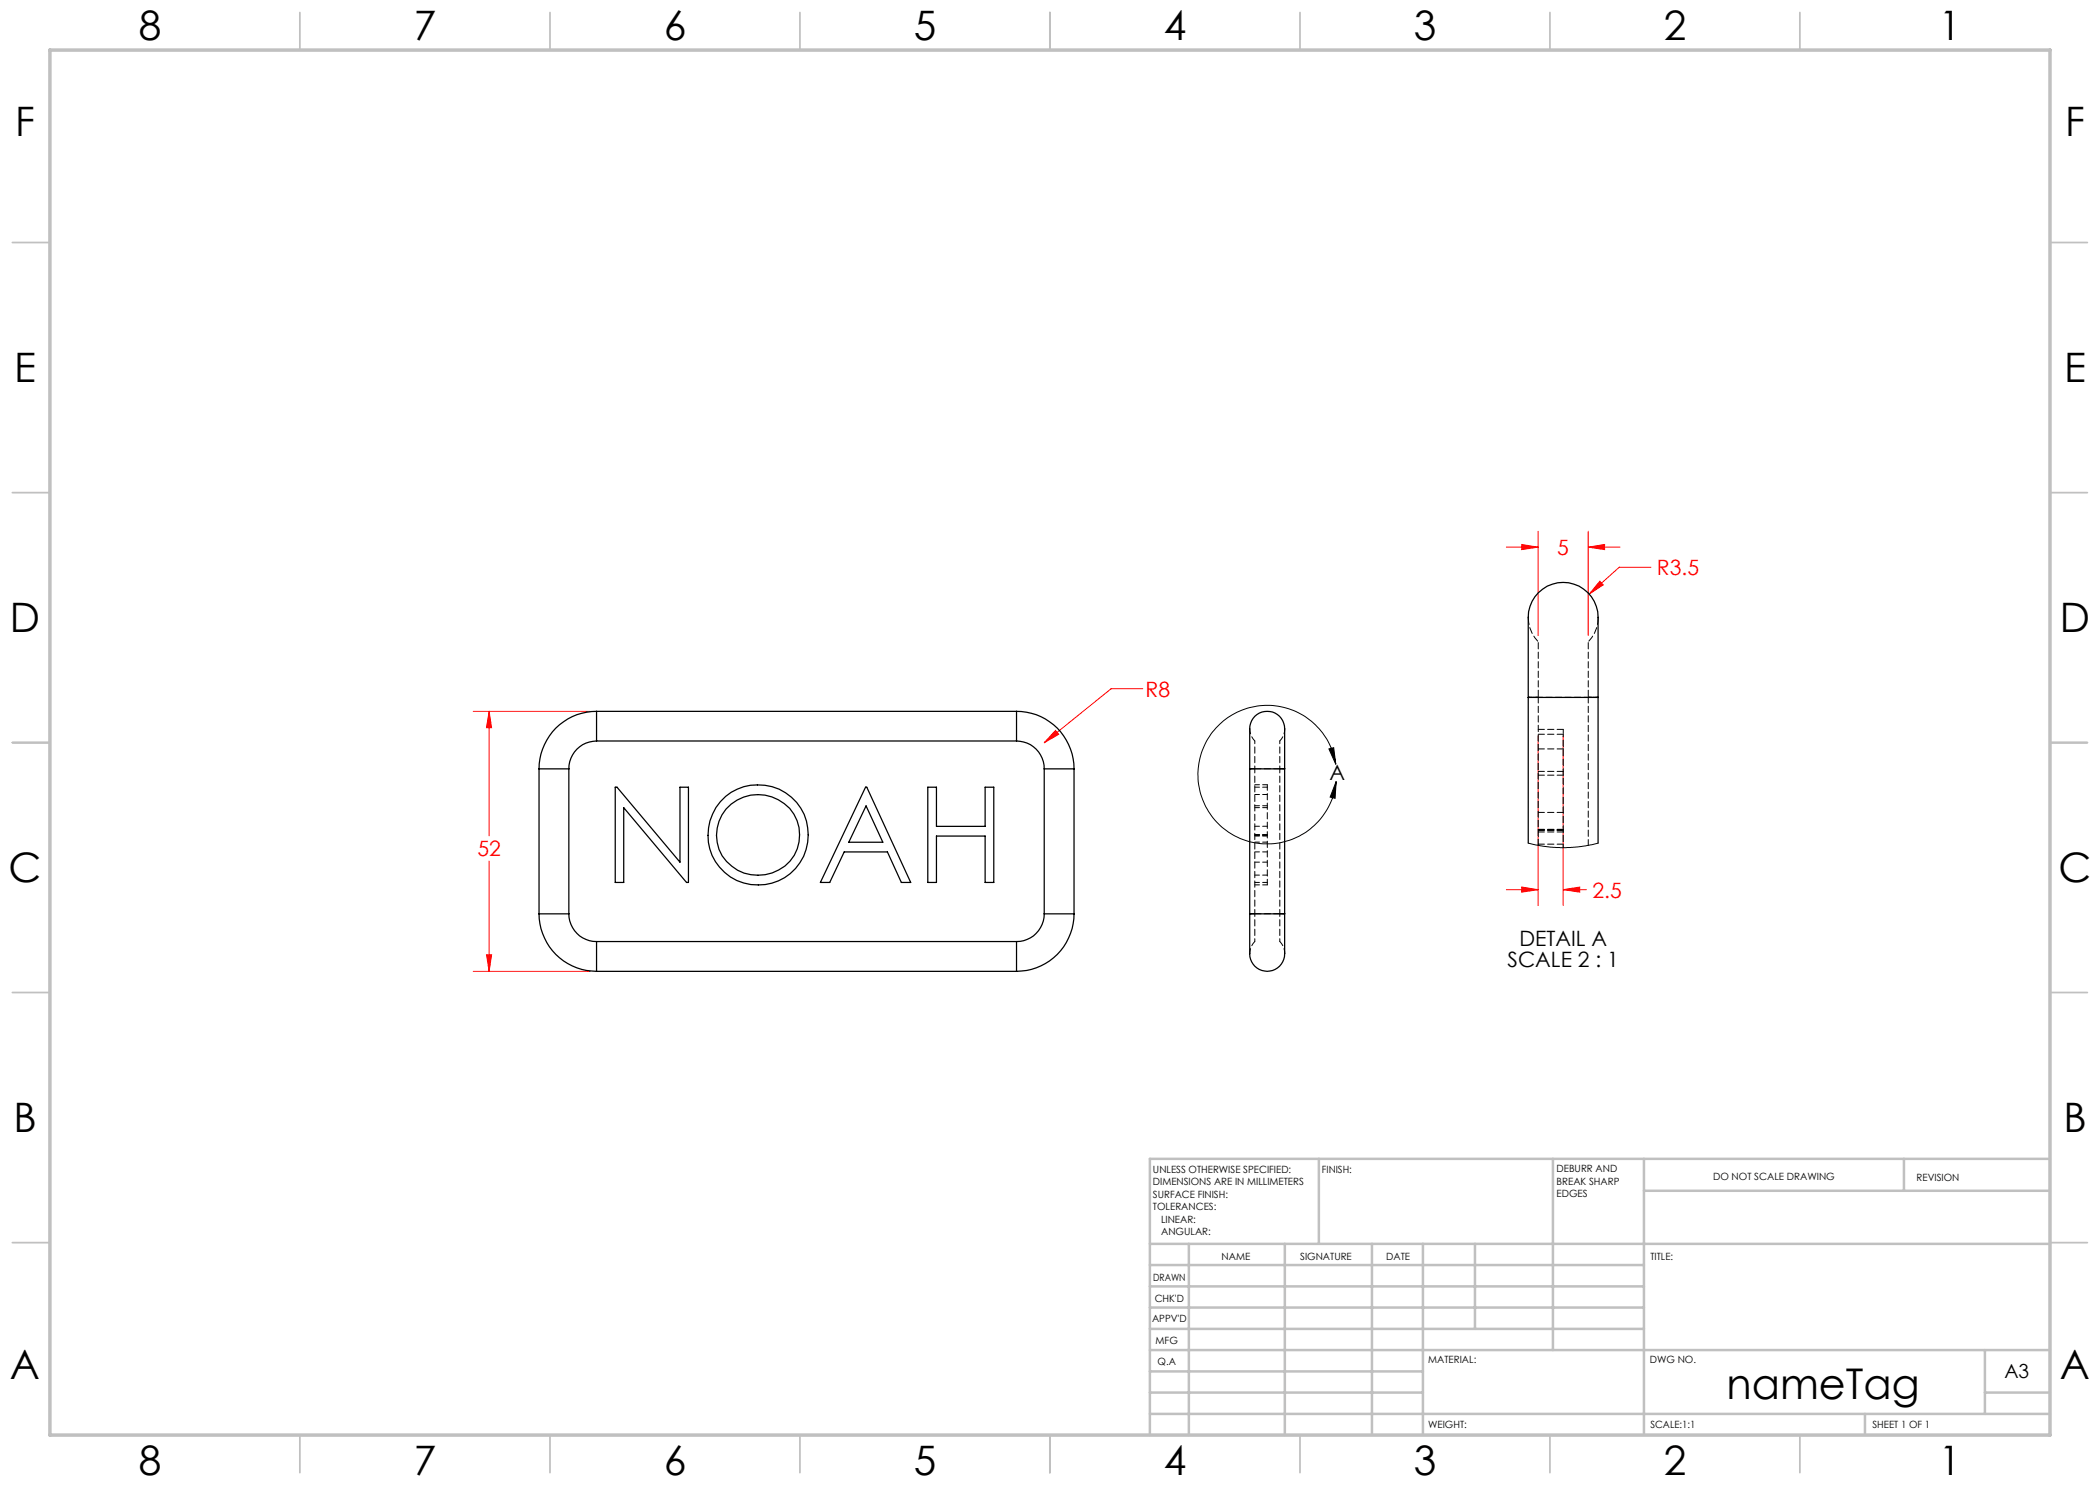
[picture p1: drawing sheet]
<svg xmlns="http://www.w3.org/2000/svg" width="420mm" height="297mm" viewBox="0 0 420 297" stroke-linecap="round" stroke-linejoin="round" font-family="sans-serif">
<g fill="none" stroke="#f00" stroke-width=".2">
<path d="M301.3 109.4h6.3M304.3 108.9l3.3 .5-3.3 .5zM307.6 106.3v20.8M317.6 109.4l3.3-.5v1zM317.6 106.3v20.8M317.6 109.4h6.4M320 116.2l.6 .8-2.7 1.8zM330.2 113.4h-6.3l-6 5.4M228.6 137.8h-6.4l-13.4 10.8M94.7 142.3h23.3M97.8 142.3l.5 3.3h-1zM97.8 142.3v24.9"/>
<path d="M211.1 146.1l.6 .8-2.9 1.7zM307.6 147.2v33.9M312.6 147.2v33.9M97.8 172.2v22.1M301.3 177.9h6.3M304.3 177.4l3.3 .5-3.3 .5zM312.6 177.9h4.7M312.6 177.9l3.3-.5v1zM94.7 194.3h23.3M97.3 191h1l-.5 3.3z"/>
</g>
<path d="M265.8 149.8l.9-.3 .5 3.4zM267.2 152.9a13.9 13.9 0 0 0-21.2-9.7 13.9 13.9 0 0 0-.3 23.2 13.9 13.9 0 0 0 21.4-9l.1-1.1M267.2 156.3l-.2 3.4-1-.3z" fill="none" stroke="#000" stroke-width=".2"/>
<g fill="none" stroke="#c0c0c0" stroke-width=".35">
<path d="M60 2.5v7.5M110 2.5v7.5M160 2.5v7.5M210 2.5v7.5M260 2.5v7.5M310 2.5v7.5M360 2.5v7.5M2.5 48.5h7.5M410 48.5h7.5M2.5 98.5h7.5M410 98.5h7.5M2.5 148.5h7.5"/>
<path d="M410 148.5h7.5M2.5 198.5h7.5M410 198.5h7.5M2.5 248.5h7.5M410 248.5h7.5M60 287v7.5M110 287v7.5M160 287v7.5M210 287v7.5M260 287v7.5M310 287v7.5M360 287v7.5"/>
</g>
<g fill="none" stroke="#c0c0c0" stroke-width=".5">
<path d="M263.8 231.8v17M310.6 231.8v38.2M328.8 231.8v55.2M328.8 238.2h81.2M380.8 231.8v6.4M410 231.8h-180v55.2M230 248.8h180M230 257.3h98.8M230 253h98.8M237.8 248.8v38.2M257 248.8v38.2M274.4 248.8v38.2"/>
<path d="M284.6 248.8v38.2M295 248.8v17M230 265.8h98.8M230 261.5h98.8M230 278.5h54.6M230 274.3h54.6M230 270h180M397 278.5h13M397 270v12.8M230 282.8h180M373 282.8v4.2"/>
</g>
<path d="M10 10h400v277h-400z" fill="none" stroke="#c0c0c0" stroke-width=".7"/>
<path d="M211.1 146.1l.6 .8-2.9 1.7z" fill="#f00"/>
<path d="M265.8 149.8l.9-.3 .5 3.4zM267.2 156.3l-.2 3.4-1-.3z" fill="#000"/>
<path d="M97.8 142.3l.5 3.3h-1zM97.3 191h1l-.5 3.3zM320 116.2l-2.1 2.6 2.7-1.8zM304.3 108.9l3.3 .5-3.3 .5zM317.6 109.4l3.3-.5v1zM312.6 177.9l3.3-.5v1zM304.3 177.4l3.3 .5-3.3 .5z" fill="#f00"/>
<g fill="none" stroke="#000" stroke-width=".25">
<path d="M305.6 139.5v-13.9a11.9 11.9 0 0 1 .8-5.3 7 7 0 0 1 8.3-3.5 7 7 0 0 1 4.9 7.5v15.2M305.6 139.5h14M305.6 139.5v29.1M319.6 139.5v29.1M107.8 153.8h6M107.8 153.8v29M113.8 153.8v29M119.3 142.3a11.4 11.4 0 0 0-11.5 11.5M119.3 148.2a5.5 5.5 0 0 0-5.5 5.6M119.3 142.3v5.9M119.3 142.3h84M119.3 148.2h84"/>
<path d="M123 157.4h.4l12.6 15v-15h1.7v19.1h-.4l-12.6-15v15h-1.7zM173.1 157.4h.3l8.7 19.1h-1.8l-2.8-6.1h-8.7l-2.9 6.1h-1.8zM185.6 157.4h1.7v7.9h9.7v-7.9h1.8v19.1h-1.8v-9.3h-9.7v9.3h-1.7zM203.3 142.3a11.4 11.4 0 0 1 11.5 11.5M203.3 148.2a5.5 5.5 0 0 1 5.5 5.6M203.3 142.3v5.9M208.8 153.8h6M208.8 153.8v29M214.8 153.8v29M249.9 153.8v-1.7a45.4 45.4 0 0 1 .2-7.4 3.5 3.5 0 0 1 4.2-2.3 3.5 3.5 0 0 1 2.6 4v7.4M249.9 153.8h7M249.9 153.8v29"/>
<path d="M256.9 153.8v29M145.2 161.8a8.4 8.4 0 0 1 8.4-2.6 8.4 8.4 0 0 1 6.2 6.3 8.2 8.2 0 0 1-11 9.1 8 8 0 0 1-3.6-12.8zM173.2 161.2l3.4 7.2h-6.8zM107.8 182.8a11.5 11.5 0 0 0 11.5 11.5M107.8 182.8h6M113.8 182.8a5.5 5.5 0 0 0 5.5 5.5M119.3 188.3v6M119.3 194.3h84M119.3 188.3h84M203.3 188.3v6M208.8 182.8a5.5 5.5 0 0 1-5.5 5.5M208.8 182.8h6"/>
<path d="M214.8 182.8a11.5 11.5 0 0 1-11.5 11.5M249.9 182.8v6.9a3.7 3.7 0 0 0 1.3 3.7 3.7 3.7 0 0 0 3.8 .5 4 4 0 0 0 1.9-4.2v-6.9M249.9 182.8h7"/>
<circle cx="151.7" cy="167" r="10"/>
</g>
<path d="M317.7 139.5h2h-14h2M250 145.7a3.5 3.5 0 0 0 1 2.5M256 148.2a3.5 3.5 0 0 0 1-2.5M250 190.7a3.5 3.5 0 0 1 1-2.4M256 188.3a3.5 3.5 0 0 1 1 2.4" fill="none" stroke="#000" stroke-width=".2" stroke-dasharray="1.3 .6" stroke-dashoffset=".2"/>
<path d="M251 148.2v5.5M256 148.2v5.5M312.7 146.9v22.6M251 182.7v5.6M256 182.7v5.6" fill="none" stroke="#000" stroke-width=".2" stroke-dasharray="1.3 .6" stroke-dashoffset=".7"/>
<path d="M251 153.7v29M256 153.7v29M312.7 145.9v.9" fill="none" stroke="#000" stroke-width=".2" stroke-dasharray="1.3 .6" stroke-dashoffset=".4"/>
<g fill="none" stroke="#000" stroke-width=".2" stroke-dasharray="1.3 .6" stroke-dashoffset=".3">
<path d="M253.5 157.4h-2.5M253.5 158.9h-2.5M253.5 156.9h-2.5M253.5 176.5h-2.5M253.5 165.3h-2.5M253.5 167.2h-2.5M253.5 170.4h-2.5M253.5 161.1h-2.5M253.5 168.4h-2.5M253.5 167h-2.5M253.5 175h-2.5M253.5 177h-2.5"/>
<path d="M253.5 161.5h-2.5M253.5 172.4h-2.5"/>
</g>
<path d="M305.7 139.5h2M317.7 139.5h2M253.5 157.4v19.1" fill="none" stroke="#000" stroke-width=".2" stroke-dasharray="1.3 .6" stroke-dashoffset=".6"/>
<path d="M253.5 156.9v.5M312.7 146.9h-5M312.7 154.3h-5M312.7 149.8h-5M312.7 145.9h-5M312.7 155h-5M253.5 176.5v.5M312.7 162.5h-5M312.7 166.4h-5M312.7 168.8h-5M312.7 165.9h-5M312.7 166.1h-5" fill="none" stroke="#000" stroke-width=".2" stroke-dasharray="1.3 .6"/>
<path d="M256 153.7h1h-7h1M256 182.7h1h-7h1" fill="none" stroke="#000" stroke-width=".2" stroke-dasharray="1.3 .6" stroke-dashoffset="-.1"/>
<path d="M250 153.7h1M256 153.7h1M250 182.7h1M256 182.7h1" fill="none" stroke="#000" stroke-width=".2" stroke-dasharray="1.3 .6" stroke-dashoffset=".5"/>
<path d="M305.6 168.6l3 .7 3.5 .2 3.7-.1 3.8-.8" fill="none" stroke="#000" stroke-width=".2"/>
<path d="M307.7 139.5v29.6M317.7 139.5v29.6" fill="none" stroke="#000" stroke-width=".2" stroke-dasharray="1.3 .6" stroke-dashoffset=".1"/>
<path d="M305.7 123.5a7 7 0 0 0 2 4.9M307.7 128.4v11.1M317.7 128.4a7 7 0 0 0 2-4.9M317.7 128.4v11.1" fill="none" stroke="#000" stroke-width=".2" stroke-dasharray="1.3 .6" stroke-dashoffset="-.2"/>
<text font-size="8.5" x="345.3" y="279.7">nameTag</text>
<g font-size="8.1">
<text x="27.8" y="8">8</text>
<text x="82.8" y="8">7</text>
<text x="132.8" y="8">6</text>
<text x="182.8" y="8">5</text>
<text x="232.8" y="8">4</text>
<text x="282.8" y="8">3</text>
<text x="332.8" y="8">2</text>
<text x="387.8" y="8">1</text>
<text x="3" y="27.2">F</text>
<text x="413" y="27.2">F</text>
<text x="2.8" y="76.5">E</text>
<text x="412.8" y="76.5">E</text>
<text x="2" y="126.5">D</text>
<text x="412" y="126.5">D</text>
<text x="1.7" y="176.5">C</text>
<text x="411.7" y="176.5">C</text>
<text x="2.7" y="226.5">B</text>
<text x="412.7" y="226.5">B</text>
<text x="2" y="275.7">A</text>
<text x="412" y="275.7">A</text>
<text x="27.8" y="295">8</text>
<text x="82.8" y="295">7</text>
<text x="132.8" y="295">6</text>
<text x="182.8" y="295">5</text>
<text x="232.8" y="295">4</text>
<text x="282.8" y="295">3</text>
<text x="332.8" y="295">2</text>
<text x="387.8" y="295">1</text>
</g>
<g font-size="4.2" fill="#f00">
<text x="311.4" y="111">5</text>
<text x="331.4" y="115">R3.5</text>
<text x="229.1" y="139.3">R8</text>
<text x="95.5" y="171.3">52</text>
<text x="318.5" y="179.5">2.5</text>
</g>
<g font-size="4.2">
<text x="265.9" y="156.1">A</text>
<text x="303.9" y="189.2">DETAIL A</text>
<text x="301.5" y="193.4">SCALE 2 : 1</text>
</g>
<text font-size="3.9" x="400.9" y="275.5">A3</text>
<g font-size="2">
<text x="230.6" y="234.6">UNLESS OTHERWISE SPECIFIED:</text>
<text x="230.6" y="237.1">DIMENSIONS ARE IN MILLIMETERS</text>
<text x="230.6" y="239.6">SURFACE FINISH:</text>
<text x="264.4" y="234.6">FINISH:</text>
<text x="311.3" y="234.5">DEBURR AND</text>
<text x="311.3" y="237">BREAK SHARP</text>
<text x="311.3" y="239.5">EDGES</text>
<text x="342.6" y="236">DO NOT SCALE DRAWING</text>
<text x="383.3" y="236.2">REVISION</text>
<text x="230.6" y="242.1">TOLERANCES:</text>
<text x="232.2" y="244.6">LINEAR:</text>
<text x="232.2" y="247.1">ANGULAR:</text>
<text x="244.3" y="252">NAME</text>
<text x="260" y="251.9">SIGNATURE</text>
<text x="277.2" y="251.9">DATE</text>
<text x="330.1" y="251.9">TITLE:</text>
<text x="230.6" y="256.1">DRAWN</text>
<text x="230.9" y="260.3">CHK'D</text>
<text x="230.4" y="264.4">APPV'D</text>
<text x="231.1" y="268.8">MFG</text>
<text x="231.5" y="273">Q.A</text>
<text x="285.6" y="272.5">MATERIAL:</text>
<text x="330" y="272.5">DWG NO.</text>
<text x="285.6" y="285.5">WEIGHT:</text>
<text x="330.1" y="285.6">SCALE:1:1</text>
<text x="374.5" y="285.6">SHEET 1 OF 1</text>
</g>
</svg>
